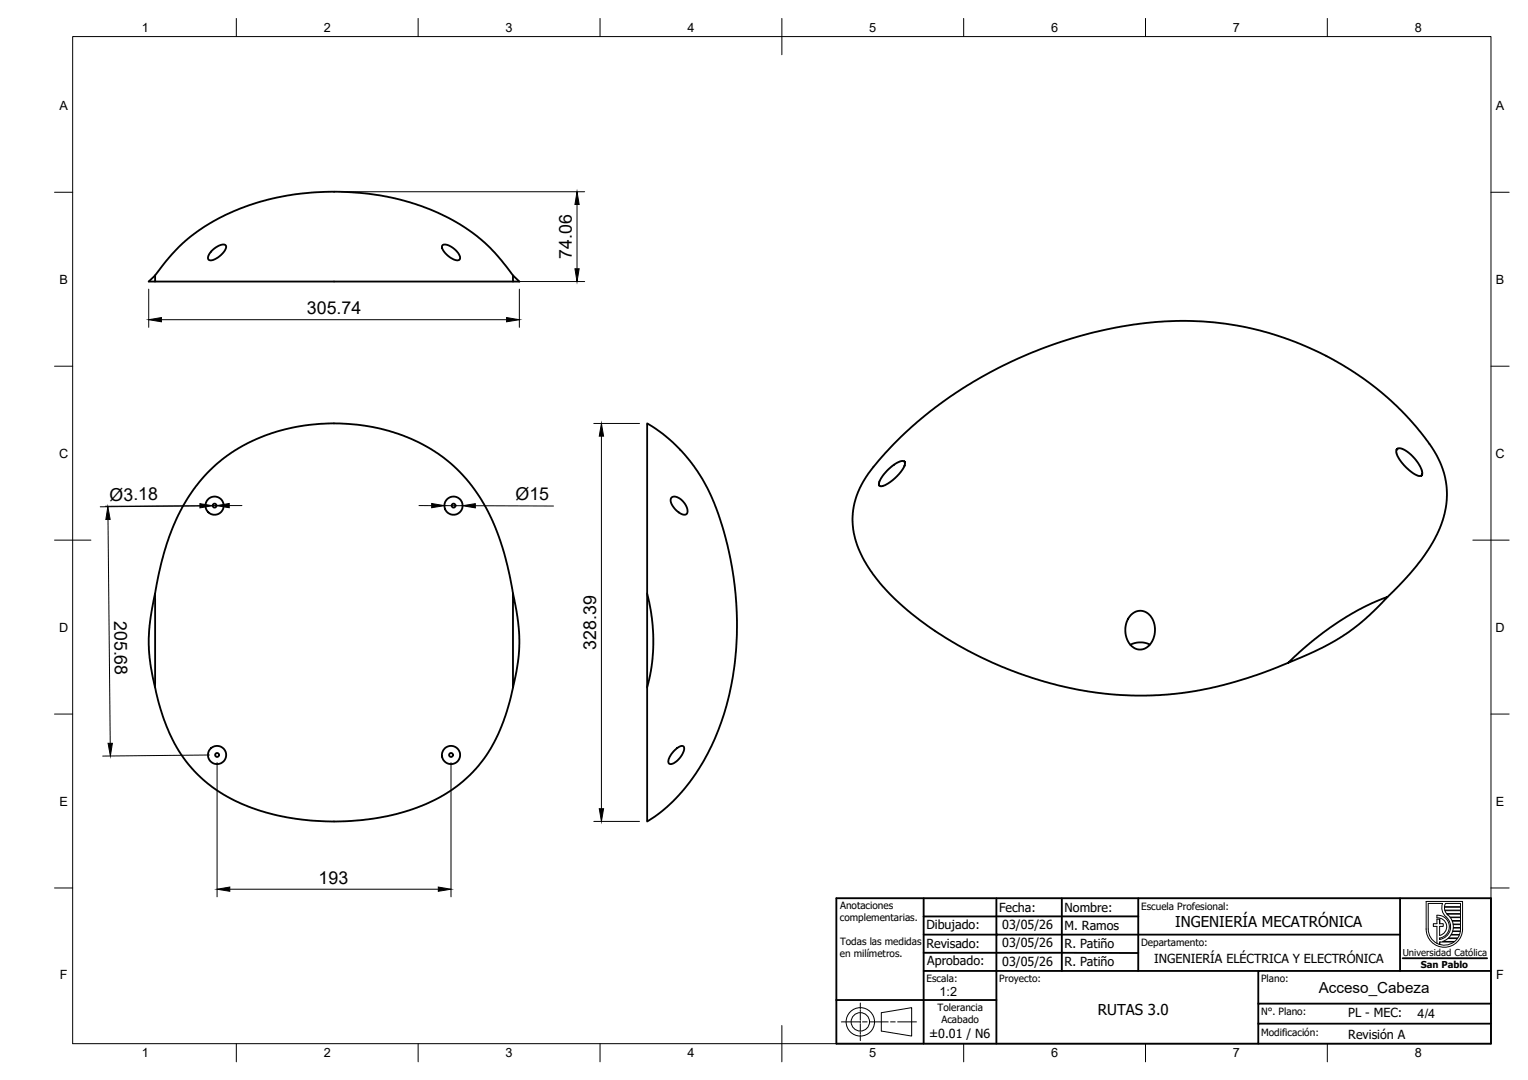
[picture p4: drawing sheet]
<svg xmlns="http://www.w3.org/2000/svg" width="420mm" height="297mm" viewBox="0 0 420 297" stroke-linecap="round" stroke-linejoin="round" font-family="sans-serif">
<!-- layer: Visible -->
<g fill="none" stroke="#000" stroke-width=".51">
<path d="M42.7 75.7v1.2a.42 .42 0 0 0 .1 .6 .42 .42 0 0 0 .5-.1h97.8M42.7 75.7l3.2-4.1 3.5-3.9 3-2.6 3.9-2.8 4.3-2.5 5.6-2.5 5.5-1.9 5.2-1.2a71.4 71.4 0 0 1 46.2 5.6l4.3 2.5 3.9 2.8 3.6 3.2 4 4.6a19.1 19.1 0 0 0 3.9 4.5h-.8a.67 .67 0 0 1-.8-.1 .67 .67 0 0 1-.1-.8v-.8M42.7 75.7l-1.8 1.7h1.7M58.3 68.9l2.2-1.5a1.02 1.02 0 0 1 1.7 .5l-.4 1-.8 1-2 1.4a1.07 1.07 0 0 1-1.8-.3l.3-1zM121.7 67.5l.5-.2h.7l1.3 .7 1.4 1.1 .8 1.3a.85 .85 0 0 1-.1 1.1 .85 .85 0 0 1-1.2 0l-2-1.2-1.3-1.6a1.05 1.05 0 0 1-.1-1.2zM177.9 116.4l4.9 3.4 2.2 1.9 3.1 3.2 3.7 4.7 1.8 3 1.8 3.6a89.4 89.4 0 0 1 3.2 61.7 53 53 0 0 1-17.7 26.1l-3 1.9v-32.5a18.8 18.8 0 0 1 .9-7.9l.6-4.4 .2-5.7-.2-4.1-.6-4.5a27.8 27.8 0 0 1-.9-9.1zM184.6 136.9l1-.3 1.3 .5 1.3 1.3 .6 1.2a1.23 1.23 0 0 1-.5 2l-1.6-.6-1-.9-.9-1.2a1.79 1.79 0 0 1-.2-2zM244.1 129.3l2.7-2.1 1.3-.4 .7 .3 .1 .5-.4 1-2.3 2.8-2.6 1.9-.9 .4h-.7l-.3-.5 .2-.9 .8-1.4zM384.1 123.6l.8-.3 1.1 .3 1.4 .9 1.3 1.2 1.3 1.7 .9 1.7 .2 1.2-.3 .5-.9 .1-1.1-.6-2.7-2.3-1.8-2.5-.4-1.3zM42.6 163.3l-1.3 7.5-.4 4.8 .2 5.3 1.5 8.1M141.1 163.3l-1.6-7.7-1.9-6.9-2.2-5.4-2.4-4.8a44.1 44.1 0 0 0-33.5-21.5 51.9 51.9 0 0 0-35.8 7.5l-4.4 3.4-4.6 4.8-3.2 4.4-3.2 6.1a77 77 0 0 0-5.7 20.8l.1 21.1a25.9 25.9 0 0 0 1.9 11.3l2 5.3 2.5 4.8 3.1 4.2 3.7 3.8 4.1 3.1 4.8 2.7 4.6 2 6 1.8a68.1 68.1 0 0 0 41.1-2.7l4.7-2.3 3.2-1.9 2.9-2.3 2.8-2.6 3.1-3.8 1.6-2.4 1.9-3.6 1.5-3.4a49.7 49.7 0 0 0 2.9-10.9v-24.9l1.4 7.6 .3 5-.4 6.1-1.3 7M177.9 163.3v25.7"/>
<path d="M310.9 169.2l1.6-1 .9-.2 1 .1 1.4 .8 1.4 1.9 .4 2-.4 2.7-1.2 2-1.5 1-1.5 .1-1.2-.4-1.1-.9-.8-1.4-.4-1.7v-1.6l.4-1.7zM316.2 177.3a5.9 5.9 0 0 0-5.4 0M381.6 164.2l6.4-6.8 3.2-3.9 2-3 2-3.6 1.2-2.8 .9-3.2 .5-3.6v-3l-.5-3.4-1.1-3.2-1.1-2.4-1.9-3-2.5-3.3-3.2-3.8-3.3-3.4-4.2-3.7-4.4-3.4-4.3-3-4.7-2.8-4.4-2.2-4.9-2.2-9.2-3.2-5.3-1.2-5.8-1.1-9.7-.7-9.8 .3-10.5 1.5a115.4 115.4 0 0 0-63.6 34.5l-3.2 3.8-2.1 2.8-1.6 3-1.5 3.9-.5 2.9v3.2l.6 3.9 1 2.9 1.6 3.2 2.4 3.8 2.6 3.3 3.3 3.4 4.7 4.1 4.1 3.1 5.1 3.5 6.3 3.6 9.5 4.5 5.3 2 6.1 2 9.8 2.3 4.4 .7 6.7 .6 4.2 .2 6.9-.1 5.9-.6 4.8-.7 9.8-2.4 5.9-1.8 6.5-2.5a6.5 6.5 0 0 0 3.1-1.8l6.3-5.5 6.7-4.9 6.9-4 6.6-2.8-6 5.9-5.6 4.3-6.8 3.9-9 4M185.2 206.6l1.7-1.3a.79 .79 0 0 1 1.1 0 .79 .79 0 0 1 0 1.1l-1.1 2.1-.7 .8-1.2 .7a.84 .84 0 0 1-1.2-.1 .84 .84 0 0 1 .1-1.1z"/>
<circle cx="59" cy="139.1" r="2.5"/>
<circle cx="59" cy="139.1" r=".54"/>
<circle cx="124.7" cy="139.1" r="2.5"/>
<circle cx="124.7" cy="139.1" r=".54"/>
<circle cx="59.7" cy="207.7" r="2.51"/>
<circle cx="59.7" cy="207.6" r=".54"/>
<circle cx="124" cy="207.7" r="2.5"/>
<circle cx="124" cy="207.6" r=".54"/>
</g>
<!-- layer: BORDER -->
<g fill="none" stroke="#000" stroke-width=".27">
<path d="M20 10.1h390v276.9h-390zM65 5.1v5M115 5.1v5M165 5.1v5M215 5.1v10M265 5.1v5M315 5.1v5M365 5.1v5M15 52.9h5M410 52.9h5M15 100.7h5M410 100.7h5"/>
<path d="M15 148.6h10M405 148.6h10M15 196.4h5M410 196.4h5M15 244.2h5M410 244.2h5M65 287v5M115 287v5M165 287v5M215 282.1v9.9M265 287v5M315 287v5"/>
<path d="M365 287v5"/>
</g>
<!-- layer: Title (ISO) -->
<g fill="none" stroke="#000" stroke-width=".51">
<path d="M230 247h180v40h-180zM254 252.1v14.9h20v-9.9h-20M254 252.1h20M254 247v5.1M274 252h39M274 252.1v5h111M274 247v5.1M292 247v20M313 247v20M385 247v20M230 275h44M254 262.1h59"/>
<path d="M254 267v20M346 267h-72v20M385.7 263.6h23.2M410 276h-64v5.5M410 267h-64v9M409.9 281.5h-63.9v5.5"/>
</g>
<circle cx="274" cy="257.1" r=".25" fill="#000"/>
<g fill="none" stroke="#000" stroke-width=".27">
<path d="M236.6 275.9v1.6M236.6 277.7v.5M236.6 278.5v2.1M242.3 278.5l8.4-1.4v7.9l-8.4-1.4zM231.4 281.1h5.1M236.6 280.8v.5M236.6 281.6v2M236.6 283.9v.5M236.6 284.6v1.6M237.2 281.1h1.2M239.1 281.1h5.1M244.9 281.1h1.3"/>
<path d="M246.8 281.1h5.2"/>
<circle cx="236.6" cy="281" r="3.9"/>
<circle cx="236.6" cy="281" r="2.53"/>
</g>
<!-- layer: TITLEBLOCK -->
<g fill="none" stroke="#000" stroke-width=".27">
<path d="M392.2 247.9h10v7.6a5 5 0 0 1-5 5 5 5 0 0 1-5-5zM395.1 252.5v-.8a3.2 3.2 0 0 1 3.4 2.8 3.2 3.2 0 0 1-2.6 3.5M395.1 252.5a2.44 2.44 0 0 1 2.7 2 2.44 2.44 0 0 1-1.9 2.8M395.9 257.3v-2.5h1v-.8h-1v-1.2h-.8v1.2h-1v.8h1v4.7M395.9 259.1v.7M396.7 258.9l1.4-.8h2.7l-.8 .8zM397.2 249.5h4.4v.8h-4.3zM397.2 249.4l.3-.9h4.1v.9h-4.4M397.3 250.5l.5 .8h3.8v-.8h-4.3M397.6 252.2a3.5 3.5 0 0 1 1.2 3.7 3.5 3.5 0 0 1-2.9 2.5v-.4M397.6 252.2l-1-1.4-.1-1.2 .2-1.1h-4v7a4.4 4.4 0 0 0 2.5 4 4.4 4.4 0 0 0 4.6-.4h-3.9M397.9 251.4h3.7v.8h-2.9l-.6-.6"/>
<path d="M398.8 252.4h2.8v.8h-2.3zM399 257.2h2.3l-.4 .8h-2.6zM399.3 253.3l2.3 .1v.8l-2-.1zM399.4 256.2h2.1l-.2 .8h-2.2zM399.6 254.3h2v.8h-2zM401.6 256.1v-.8h-2l-.1 .8h2.1"/>
</g>
<path d="M395.9 252.8v1.2M395.9 258v.4M395.9 259.1v.7M397.9 251.4l.2 .2" fill="none" stroke="#000" stroke-width=".36"/>
<!-- layer: FD_Dimensions -->
<g fill="none" stroke="#000" stroke-width=".27">
<path d="M94 52.7h66.8M158.7 56.2v17.7M40.9 79.5v10.5M94 77.4h66.8M142.8 79.5v10.5M44.4 87.9h94.9M163.3 116.5h12.6M165.4 120v102.4M55 139.1l-26 .1M56.9 139.1l-29.3 .3M59.5 139.1h-1M63 139.1h3.5"/>
<path d="M115.2 139.1h3.5M122.2 139.1h5M130.7 139.1l21.5 .1M29.7 142.9l.6 61.5M57.6 207.7l-29.4 .2M59.7 209.7v37M124 209.7v37M163.3 225.9h12.6M63.2 244.6h57.3"/>
</g>
<g fill="#000" stroke="#000" stroke-width=".27">
<path d="M158.7 52.7l.6 3.5h-1.2zM158.1 73.9h1.2l-.6 3.5zM40.9 87.9l3.5-.6v1.2zM139.3 87.3l3.5 .6-3.5 .6zM165.4 116.5l.6 3.5h-1.2zM55 138.5l3.5 .6-3.5 .6zM59.5 139.1l3.5-.6v1.1zM118.7 138.5l3.5 .6-3.5 .5zM127.2 139.1l3.5-.6v1.2zM29.7 139.4l.6 3.5h-1.2zM29.7 204.4h1.2l-.5 3.5zM164.8 222.4h1.2l-.6 3.5z"/>
<path d="M59.7 244.6l3.5-.6v1.1zM120.5 244l3.5 .6-3.5 .5z"/>
</g>
<g font-size="4.9">
<text x="157.2" y="71.2" transform="rotate(-90 157.2 71.2)">74.06</text>
<text x="84.4" y="86.5">305.74</text>
<text x="30.1" y="137.7">Ø3.18</text>
<text x="141.8" y="137.6">Ø15</text>
<text x="31.4" y="170.8" transform="rotate(89 31.4 170.8)">205.68</text>
<text x="163.9" y="178.7" transform="rotate(-90 163.9 178.7)">328.39</text>
<text x="87.6" y="243.1">193</text>
</g>
<text font-size="4.2" x="362.6" y="273">Acceso_Cabeza</text>
<g font-size="4.1">
<text x="323.2" y="255.1">INGENIERÍA MECATRÓNICA</text>
<text x="301.9" y="279.1">RUTAS 3.0</text>
</g>
<g font-size="3.5">
<text x="39" y="8.8">1</text>
<text x="89" y="8.8">2</text>
<text x="139" y="8.8">3</text>
<text x="189" y="8.8">4</text>
<text x="239" y="8.8">5</text>
<text x="289" y="8.8">6</text>
<text x="339" y="8.8">7</text>
<text x="389" y="8.8">8</text>
<text x="16.3" y="30.2">A</text>
<text x="411.3" y="30.2">A</text>
<text x="16.3" y="78">B</text>
<text x="411.3" y="78">B</text>
<text x="16.2" y="125.9">C</text>
<text x="411.2" y="125.9">C</text>
<text x="16.2" y="173.7">D</text>
<text x="411.2" y="173.7">D</text>
<text x="16.3" y="221.6">E</text>
<text x="411.3" y="221.6">E</text>
<text x="16.4" y="269.4">F</text>
<text x="411.4" y="269.4">F</text>
<text x="258.3" y="273.9">1:2</text>
<text x="389.8" y="279.9">4/4</text>
<text x="39" y="290.8">1</text>
<text x="89" y="290.8">2</text>
<text x="139" y="290.8">3</text>
<text x="189" y="290.8">4</text>
<text x="239" y="290.8">5</text>
<text x="289" y="290.8">6</text>
<text x="339" y="290.8">7</text>
<text x="389" y="290.8">8</text>
</g>
<g font-size="3.4">
<text x="274.7" y="250.8">Fecha:</text>
<text x="292.7" y="250.8">Nombre:</text>
<text x="254.7" y="255.5">Dibujado:</text>
<text x="275.6" y="255.6">03/05/26</text>
<text x="292.7" y="255.9">M. Ramos</text>
<text x="254.7" y="260.8">Revisado:</text>
<text x="275.6" y="260.6">03/05/26</text>
<text x="292.7" y="260.8">R. Patiño</text>
<text x="255" y="265.5">Aprobado:</text>
<text x="275.6" y="265.6">03/05/26</text>
<text x="292.7" y="265.8">R. Patiño</text>
<text x="317.4" y="264.7">INGENIERÍA ELÉCTRICA Y ELECTRÓNICA</text>
<text x="370.7" y="279.8">PL - MEC:</text>
<text x="255.5" y="285.5">±0.01 / N6</text>
<text x="370.7" y="285.7">Revisión A</text>
</g>
<g font-size="2.8">
<text x="231" y="250.1">Anotaciones</text>
<text x="313.8" y="250.2">Escuela Profesional:</text>
<text x="230.9" y="253.4">complementarias.</text>
<text x="230.9" y="263.2">en milímetros.</text>
<text x="231" y="259.9">Todas las medidas</text>
<text x="313.8" y="260.1">Departamento:</text>
<text x="254.8" y="270.1">Escala:</text>
<text x="274.8" y="270.1">Proyecto:</text>
<text x="346.8" y="270.1">Plano:</text>
<text x="257.8" y="278.1">Tolerancia</text>
<text x="258.8" y="281.4">Acabado</text>
<text x="346.8" y="279.1">N°. Plano:</text>
<text x="346.8" y="284.8">Modificación:</text>
</g>
<g font-size="2.6">
<text x="385.7" y="263">Universidad Católica</text>
<text x="390.7" y="266.2">San Pablo</text>
</g>
</svg>
